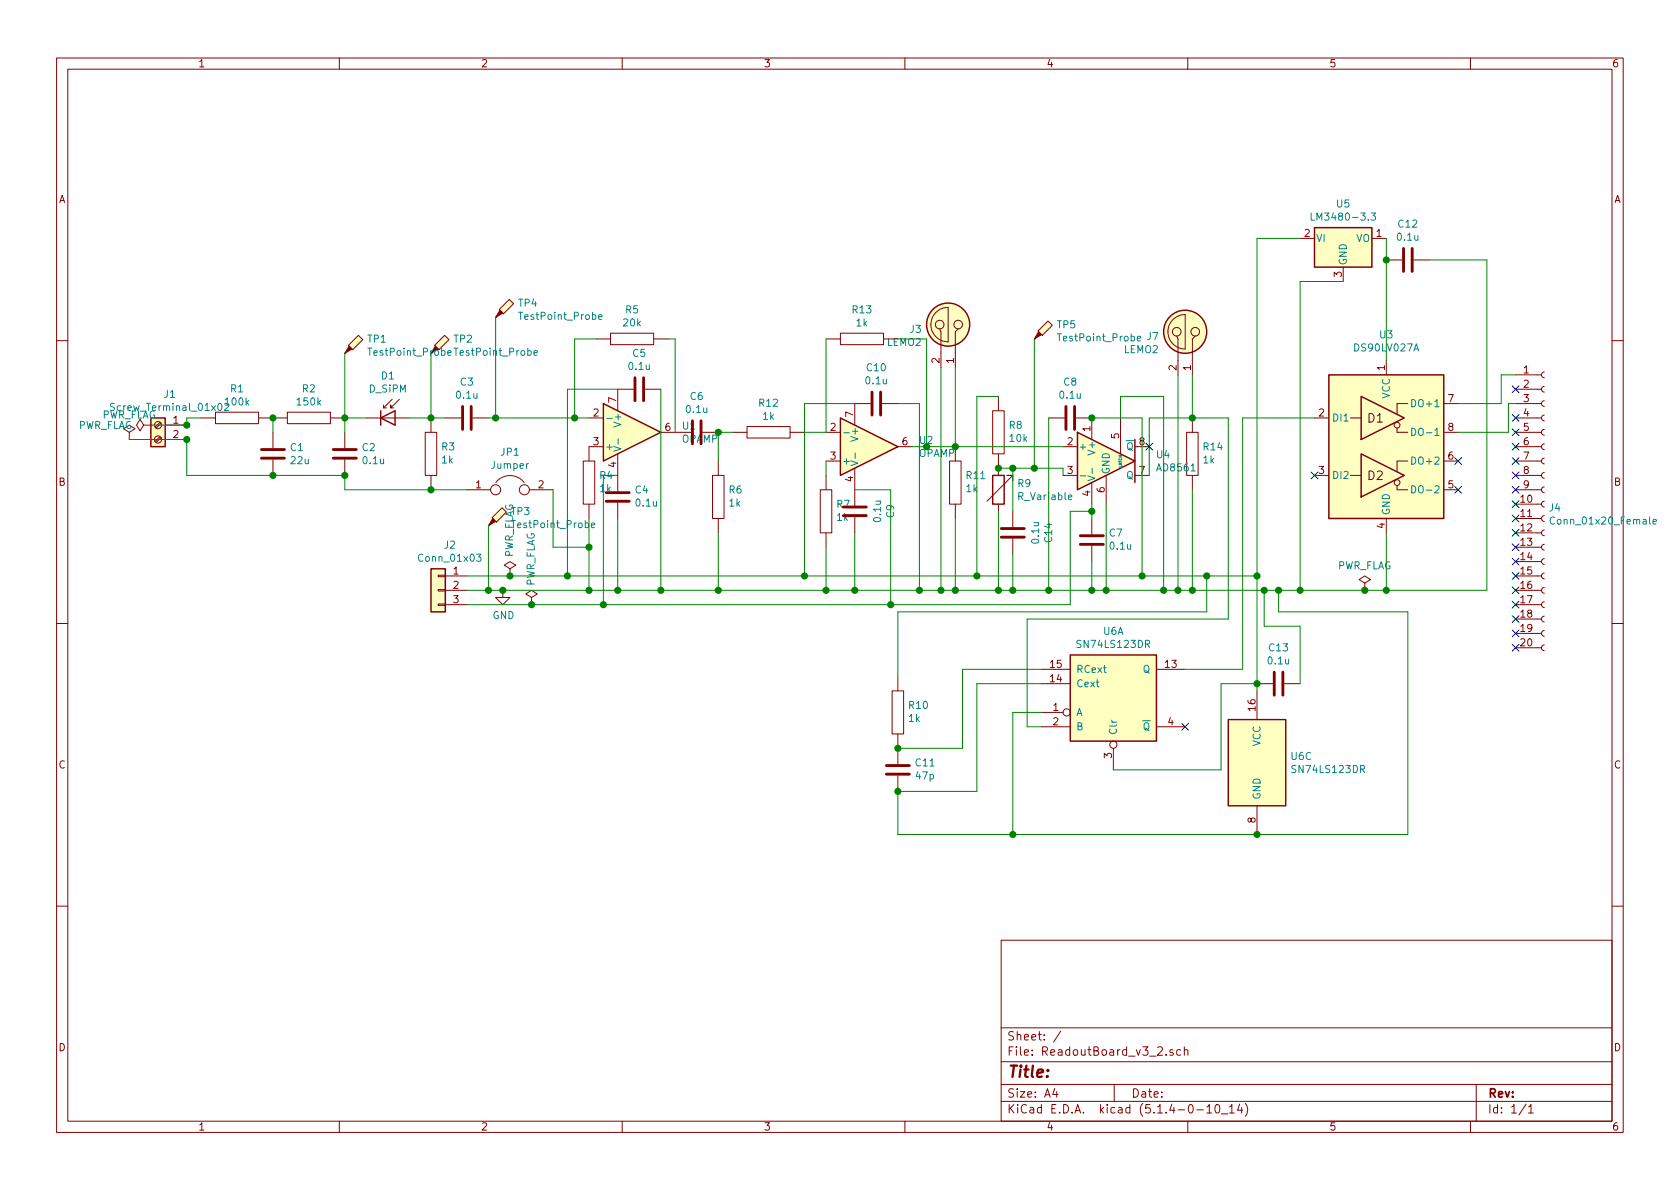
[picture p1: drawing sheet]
EESchema Schematic File Version 4
LIBS:ReadoutBoard_v3_2-cache
EELAYER 30 0
EELAYER END
$Descr A4 11693 8268
encoding utf-8
Sheet 1 1
Title ""
Date ""
Rev ""
Comp ""
Comment1 ""
Comment2 ""
Comment3 ""
Comment4 ""
$EndDescr
$Comp
L pspice:R R1
U 1 1
P 1650 2900
F 0 "R1" V 1445 2900 50  0000 C CNN
F 1 "100k" V 1536 2900 50  0000 C CNN
F 2 "Resistor_SMD:R_0402_1005Metric" H 1650 2900 50  0001 C CNN
F 3 "~" H 1650 2900 50  0001 C CNN
	1    1650 2900
	0    1    1    0   
$EndComp
$Comp
L pspice:R R2
U 1 1
P 2150 2900
F 0 "R2" V 1945 2900 50  0000 C CNN
F 1 "150k" V 2036 2900 50  0000 C CNN
F 2 "Resistor_SMD:R_0402_1005Metric" H 2150 2900 50  0001 C CNN
F 3 "~" H 2150 2900 50  0001 C CNN
	1    2150 2900
	0    1    1    0   
$EndComp
$Comp
L Device:C C1
U 1 1
P 1900 3150
F 0 "C1" H 2015 3196 50  0000 L CNN
F 1 "22u" H 2015 3105 50  0000 L CNN
F 2 "Connector_PinHeader_2.54mm:PinHeader_1x02_P2.54mm_Vertical" H 1938 3000 50  0001 C CNN
F 3 "~" H 1900 3150 50  0001 C CNN
	1    1900 3150
	1    0    0    -1  
$EndComp
$Comp
L Device:C C2
U 1 1
P 2400 3150
F 0 "C2" H 2515 3196 50  0000 L CNN
F 1 "0.1u" H 2515 3105 50  0000 L CNN
F 2 "Capacitor_SMD:C_0603_1608Metric" H 2438 3000 50  0001 C CNN
F 3 "~" H 2400 3150 50  0001 C CNN
	1    2400 3150
	1    0    0    -1  
$EndComp
$Comp
L Device:D_SiPM D1
U 1 1
P 2700 2900
F 0 "D1" H 2700 3195 50  0000 C CNN
F 1 "D_SiPM" H 2700 3104 50  0000 C CNN
F 2 "Connector_PinHeader_2.54mm:PinHeader_1x02_P2.54mm_Vertical" H 2750 3075 50  0001 C CNN
F 3 "~" H 2700 2900 50  0001 C CNN
	1    2700 2900
	1    0    0    -1  
$EndComp
$Comp
L pspice:R R3
U 1 1
P 3000 3150
F 0 "R3" H 2932 3104 50  0000 R CNN
F 1 "1k" H 2932 3195 50  0000 R CNN
F 2 "Resistor_SMD:R_0402_1005Metric" H 3000 3150 50  0001 C CNN
F 3 "~" H 3000 3150 50  0001 C CNN
	1    3000 3150
	-1   0    0    1   
$EndComp
$Comp
L Device:Jumper JP1
U 1 1
P 3550 3400
F 0 "JP1" H 3550 3664 50  0000 C CNN
F 1 "Jumper" H 3550 3573 50  0000 C CNN
F 2 "Connector_PinHeader_2.54mm:PinHeader_1x02_P2.54mm_Vertical" H 3550 3400 50  0001 C CNN
F 3 "~" H 3550 3400 50  0001 C CNN
	1    3550 3400
	1    0    0    -1  
$EndComp
$Comp
L Device:C C3
U 1 1
P 3250 2900
F 0 "C3" V 2998 2900 50  0000 C CNN
F 1 "0.1u" V 3089 2900 50  0000 C CNN
F 2 "Capacitor_SMD:C_0603_1608Metric" H 3288 2750 50  0001 C CNN
F 3 "~" H 3250 2900 50  0001 C CNN
	1    3250 2900
	0    1    1    0   
$EndComp
$Comp
L pspice:OPAMP U1
U 1 1
P 4400 3000
F 0 "U1" H 4744 3046 50  0000 L CNN
F 1 "OPAMP" H 4744 2955 50  0000 L CNN
F 2 "Package_SO:SOIC-8_3.9x4.9mm_P1.27mm" H 4400 3000 50  0001 C CNN
F 3 "~" H 4400 3000 50  0001 C CNN
	1    4400 3000
	1    0    0    -1  
$EndComp
$Comp
L pspice:R R5
U 1 1
P 4400 2350
F 0 "R5" V 4195 2350 50  0000 C CNN
F 1 "20k" V 4286 2350 50  0000 C CNN
F 2 "Resistor_SMD:R_0402_1005Metric" H 4400 2350 50  0001 C CNN
F 3 "~" H 4400 2350 50  0001 C CNN
	1    4400 2350
	0    1    1    0   
$EndComp
$Comp
L Device:C C5
U 1 1
P 4450 2700
F 0 "C5" V 4198 2700 50  0000 C CNN
F 1 "0.1u" V 4289 2700 50  0000 C CNN
F 2 "Capacitor_SMD:C_0603_1608Metric" H 4488 2550 50  0001 C CNN
F 3 "~" H 4450 2700 50  0001 C CNN
	1    4450 2700
	0    1    1    0   
$EndComp
$Comp
L Device:C C4
U 1 1
P 4300 3450
F 0 "C4" H 4185 3404 50  0000 R CNN
F 1 "0.1u" H 4185 3495 50  0000 R CNN
F 2 "Capacitor_SMD:C_0603_1608Metric" H 4338 3300 50  0001 C CNN
F 3 "~" H 4300 3450 50  0001 C CNN
	1    4300 3450
	-1   0    0    1   
$EndComp
$Comp
L pspice:R R6
U 1 1
P 5000 3450
F 0 "R6" H 4932 3404 50  0000 R CNN
F 1 "1k" H 4932 3495 50  0000 R CNN
F 2 "Resistor_SMD:R_0402_1005Metric" H 5000 3450 50  0001 C CNN
F 3 "~" H 5000 3450 50  0001 C CNN
	1    5000 3450
	-1   0    0    1   
$EndComp
$Comp
L Device:C C6
U 1 1
P 4850 3000
F 0 "C6" V 4598 3000 50  0000 C CNN
F 1 "0.1u" V 4689 3000 50  0000 C CNN
F 2 "Capacitor_SMD:C_0603_1608Metric" H 4888 2850 50  0001 C CNN
F 3 "~" H 4850 3000 50  0001 C CNN
	1    4850 3000
	0    1    1    0   
$EndComp
$Comp
L pspice:R R8
U 1 1
P 6950 3000
F 0 "R8" H 6882 2954 50  0000 R CNN
F 1 "10k" H 6882 3045 50  0000 R CNN
F 2 "Resistor_SMD:R_0402_1005Metric" H 6950 3000 50  0001 C CNN
F 3 "~" H 6950 3000 50  0001 C CNN
	1    6950 3000
	-1   0    0    1   
$EndComp
$Comp
L Device:R_Variable R9
U 1 1
P 6950 3400
F 0 "R9" H 7078 3446 50  0000 L CNN
F 1 "R_Variable" H 7078 3355 50  0000 L CNN
F 2 "Connector_PinHeader_2.54mm:PinHeader_1x03_P2.54mm_Vertical" V 6880 3400 50  0001 C CNN
F 3 "~" H 6950 3400 50  0001 C CNN
	1    6950 3400
	1    0    0    -1  
$EndComp
$Comp
L Device:C C8
U 1 1
P 7450 2900
F 0 "C8" V 7198 2900 50  0000 C CNN
F 1 "0.1u" V 7289 2900 50  0000 C CNN
F 2 "Capacitor_SMD:C_0603_1608Metric" H 7488 2750 50  0001 C CNN
F 3 "~" H 7450 2900 50  0001 C CNN
	1    7450 2900
	0    1    1    0   
$EndComp
$Comp
L Device:C C7
U 1 1
P 7600 3750
F 0 "C7" H 7485 3704 50  0000 R CNN
F 1 "0.1u" H 7485 3795 50  0000 R CNN
F 2 "Capacitor_SMD:C_0603_1608Metric" H 7638 3600 50  0001 C CNN
F 3 "~" H 7600 3750 50  0001 C CNN
	1    7600 3750
	-1   0    0    1   
$EndComp
$Comp
L Connector:Screw_Terminal_01x02 J1
U 1 1
P 1100 2950
F 0 "J1" H 1018 3167 50  0000 C CNN
F 1 "Screw_Terminal_01x02" H 1018 3076 50  0000 C CNN
F 2 "TerminalBlock:TerminalBlock_bornier-2_P5.08mm" H 1100 2950 50  0001 C CNN
F 3 "~" H 1100 2950 50  0001 C CNN
	1    1100 2950
	-1   0    0    -1  
$EndComp
Wire Wire Line
	1300 2950 1300 2900
Wire Wire Line
	1300 2900 1400 2900
Wire Wire Line
	1300 3050 1300 3300
Wire Wire Line
	1900 3000 1900 2900
Connection ~ 1900 2900
Wire Wire Line
	1900 3300 2400 3300
Connection ~ 1900 3300
Wire Wire Line
	2400 3300 2400 3400
Connection ~ 2400 3300
Wire Wire Line
	2400 2900 2400 3000
Wire Wire Line
	2400 2900 2550 2900
Connection ~ 2400 2900
Wire Wire Line
	2850 2900 3000 2900
Connection ~ 3000 2900
Wire Wire Line
	3000 2900 3100 2900
Connection ~ 3000 3400
Wire Wire Line
	3400 2900 3450 2900
Wire Wire Line
	4000 2900 4100 2900
Wire Wire Line
	4650 2350 4700 2350
Wire Wire Line
	4700 2350 4700 3000
Wire Wire Line
	4150 2350 4000 2350
Wire Wire Line
	4000 2350 4000 2900
Wire Wire Line
	4300 3600 4300 4100
Wire Wire Line
	4600 2700 4600 4100
Wire Wire Line
	4600 4100 4300 4100
Wire Wire Line
	4300 3300 4200 3300
Wire Wire Line
	4200 3300 4200 4200
Wire Wire Line
	4300 2700 3950 2700
Wire Wire Line
	3950 2700 3950 4000
Wire Wire Line
	5000 3000 5100 3000
Wire Wire Line
	9650 4100 9650 3700
Wire Wire Line
	10150 2800 10450 2800
NoConn ~ 10150 3200
NoConn ~ 10150 3400
NoConn ~ 9150 3300
$Comp
L power:PWR_FLAG #FLG01
U 1 1
P 1050 2950
F 0 "#FLG01" H 1050 3025 50  0001 C CNN
F 1 "PWR_FLAG" V 1050 3077 50  0000 L CNN
F 2 "" H 1050 2950 50  0001 C CNN
F 3 "~" H 1050 2950 50  0001 C CNN
	1    1050 2950
	0    -1   1    0   
$EndComp
Wire Wire Line
	1050 2950 1300 2950
Connection ~ 1300 2950
Connection ~ 1300 3050
Connection ~ 9650 4100
Connection ~ 4300 4100
$Comp
L Connector:Conn_01x20_Female J4
U 1 1
P 10750 3500
F 0 "J4" H 10778 3476 50  0000 L CNN
F 1 "Conn_01x20_Female" H 10778 3385 50  0000 L CNN
F 2 "Connector_HDMI:DisplayPort" H 10750 3500 50  0001 C CNN
F 3 "~" H 10750 3500 50  0001 C CNN
	1    10750 3500
	1    0    0    -1  
$EndComp
Wire Wire Line
	10450 2800 10450 2600
Wire Wire Line
	10450 2600 10550 2600
Wire Wire Line
	10500 3000 10500 2800
Wire Wire Line
	10500 2800 10550 2800
Wire Wire Line
	10150 3000 10500 3000
NoConn ~ 10550 2700
NoConn ~ 10550 2900
NoConn ~ 10550 3000
NoConn ~ 10550 3100
NoConn ~ 10550 3200
NoConn ~ 10550 3300
NoConn ~ 10550 3400
NoConn ~ 10550 3500
NoConn ~ 10550 3600
NoConn ~ 10550 3700
NoConn ~ 10550 3800
NoConn ~ 10550 3900
NoConn ~ 10550 4000
NoConn ~ 10550 4100
NoConn ~ 10550 4200
NoConn ~ 10550 4300
NoConn ~ 10550 4400
NoConn ~ 10550 4500
Wire Wire Line
	1300 3300 1900 3300
Wire Wire Line
	900  3050 1300 3050
Wire Wire Line
	3000 3400 3250 3400
$Comp
L Connector:TestPoint_Probe TP1
U 1 1
P 2400 2450
F 0 "TP1" H 2553 2551 50  0000 L CNN
F 1 "TestPoint_Probe" H 2553 2460 50  0000 L CNN
F 2 "TestPoint:TestPoint_Loop_D2.50mm_Drill1.0mm" H 2600 2450 50  0001 C CNN
F 3 "~" H 2600 2450 50  0001 C CNN
	1    2400 2450
	1    0    0    -1  
$EndComp
$Comp
L Connector:TestPoint_Probe TP2
U 1 1
P 3000 2450
F 0 "TP2" H 3153 2551 50  0000 L CNN
F 1 "TestPoint_Probe" H 3153 2460 50  0000 L CNN
F 2 "TestPoint:TestPoint_Loop_D2.50mm_Drill1.0mm" H 3200 2450 50  0001 C CNN
F 3 "~" H 3200 2450 50  0001 C CNN
	1    3000 2450
	1    0    0    -1  
$EndComp
Wire Wire Line
	2400 2450 2400 2900
Wire Wire Line
	3000 2450 3000 2900
$Comp
L Connector:LEMO2 J7
U 1 1
P 8200 2300
F 0 "J7" V 8164 2170 50  0000 R CNN
F 1 "LEMO2" V 8073 2170 50  0000 R CNN
F 2 "Connector_Coaxial:SMA_Amphenol_132134-16_Vertical" H 8200 2350 50  0001 C CNN
F 3 " ~" H 8200 2350 50  0001 C CNN
	1    8200 2300
	0    1    -1   0   
$EndComp
Wire Wire Line
	8300 2600 8300 2900
Wire Wire Line
	8200 2600 8200 4100
Wire Wire Line
	3450 2200 3450 2900
Connection ~ 3450 2900
$Comp
L Connector_Generic:Conn_01x03 J2
U 1 1
P 3050 4100
F 0 "J2" H 2968 4417 50  0000 C CNN
F 1 "Conn_01x03" H 2968 4326 50  0000 C CNN
F 2 "Connector:FanPinHeader_1x03_P2.54mm_Vertical" H 3050 4100 50  0001 C CNN
F 3 "~" H 3050 4100 50  0001 C CNN
	1    3050 4100
	-1   0    0    -1  
$EndComp
Wire Wire Line
	2400 3400 3000 3400
$Comp
L Connector:TestPoint_Probe TP4
U 1 1
P 3450 2200
F 0 "TP4" H 3603 2301 50  0000 L CNN
F 1 "TestPoint_Probe" H 3603 2210 50  0000 L CNN
F 2 "TestPoint:TestPoint_Loop_D2.50mm_Drill1.0mm" H 3650 2200 50  0001 C CNN
F 3 "~" H 3650 2200 50  0001 C CNN
	1    3450 2200
	1    0    0    -1  
$EndComp
Wire Wire Line
	3250 4100 3400 4100
$Comp
L Connector:TestPoint_Probe TP3
U 1 1
P 3400 3650
F 0 "TP3" H 3553 3751 50  0000 L CNN
F 1 "TestPoint_Probe" H 3553 3660 50  0000 L CNN
F 2 "TestPoint:TestPoint_Loop_D2.50mm_Drill1.0mm" H 3600 3650 50  0001 C CNN
F 3 "~" H 3600 3650 50  0001 C CNN
	1    3400 3650
	1    0    0    -1  
$EndComp
Wire Wire Line
	3400 3650 3400 4100
Connection ~ 3400 4100
Wire Wire Line
	3400 4100 3500 4100
$Comp
L ReadoutBoard_v3_2-rescue:AD8561-Comparator U4
U 1 1
P 7700 3200
F 0 "U4" H 8044 3246 50  0000 L CNN
F 1 "AD8561" H 8044 3155 50  0000 L CNN
F 2 "Package_SO:SOIC-8_3.9x4.9mm_P1.27mm" H 7700 3200 50  0001 C CNN
F 3 "https://www.analog.com/media/en/technical-documentation/data-sheets/ad8561.pdf" H 7700 3200 50  0001 C CNN
	1    7700 3200
	1    0    0    -1  
$EndComp
$Comp
L pspice:R R12
U 1 1
P 5350 3000
F 0 "R12" V 5145 3000 50  0000 C CNN
F 1 "1k" V 5236 3000 50  0000 C CNN
F 2 "Resistor_SMD:R_0402_1005Metric" H 5350 3000 50  0001 C CNN
F 3 "~" H 5350 3000 50  0001 C CNN
	1    5350 3000
	0    1    1    0   
$EndComp
$Comp
L pspice:OPAMP U2
U 1 1
P 6050 3100
F 0 "U2" H 6394 3146 50  0000 L CNN
F 1 "OPAMP" H 6394 3055 50  0000 L CNN
F 2 "Package_SO:SOIC-8_3.9x4.9mm_P1.27mm" H 6050 3100 50  0001 C CNN
F 3 "~" H 6050 3100 50  0001 C CNN
	1    6050 3100
	1    0    0    -1  
$EndComp
$Comp
L Device:C C10
U 1 1
P 6100 2800
F 0 "C10" V 5848 2800 50  0000 C CNN
F 1 "0.1u" V 5939 2800 50  0000 C CNN
F 2 "Capacitor_SMD:C_0603_1608Metric" H 6138 2650 50  0001 C CNN
F 3 "~" H 6100 2800 50  0001 C CNN
	1    6100 2800
	0    1    1    0   
$EndComp
$Comp
L Device:C C9
U 1 1
P 5950 3550
F 0 "C9" V 5698 3550 50  0000 C CNN
F 1 "0.1u" V 5789 3550 50  0000 C CNN
F 2 "Capacitor_SMD:C_0603_1608Metric" H 5988 3400 50  0001 C CNN
F 3 "~" H 5950 3550 50  0001 C CNN
	1    5950 3550
	-1   0    0    1   
$EndComp
$Comp
L pspice:R R13
U 1 1
P 6000 2350
F 0 "R13" V 5795 2350 50  0000 C CNN
F 1 "1k" V 5886 2350 50  0000 C CNN
F 2 "Resistor_SMD:R_0402_1005Metric" H 6000 2350 50  0001 C CNN
F 3 "~" H 6000 2350 50  0001 C CNN
	1    6000 2350
	0    1    1    0   
$EndComp
Wire Wire Line
	5750 2350 5750 3000
Wire Wire Line
	5600 3000 5750 3000
Wire Wire Line
	5750 3200 5750 3300
Wire Wire Line
	5950 3700 5950 4100
Connection ~ 5750 4100
Wire Wire Line
	6250 2800 6400 2800
Connection ~ 5950 4100
Wire Wire Line
	5000 3000 5000 3200
Wire Wire Line
	5000 3700 5000 4100
Connection ~ 4600 4100
Connection ~ 5000 4100
Connection ~ 3950 4000
Connection ~ 4200 4200
Connection ~ 5000 3000
Wire Wire Line
	3250 4000 3550 4000
Wire Wire Line
	3250 4200 3700 4200
$Comp
L Connector:LEMO2 J3
U 1 1
P 6550 2250
F 0 "J3" V 6514 2120 50  0000 R CNN
F 1 "LEMO2" V 6423 2120 50  0000 R CNN
F 2 "Connector_Coaxial:SMA_Amphenol_132134-16_Vertical" H 6550 2300 50  0001 C CNN
F 3 " ~" H 6550 2300 50  0001 C CNN
	1    6550 2250
	0    1    -1   0   
$EndComp
Wire Wire Line
	6550 4100 6550 2550
Connection ~ 6550 4100
Wire Wire Line
	6650 2550 6650 3100
Wire Wire Line
	7400 3250 7400 3300
Connection ~ 6950 3250
Wire Wire Line
	6950 3550 6950 4100
Wire Wire Line
	6950 2750 6800 2750
Connection ~ 7600 2900
Wire Wire Line
	7700 3500 7700 4100
Wire Wire Line
	7300 2900 7300 4100
Connection ~ 7300 4100
Wire Wire Line
	7300 4100 7600 4100
Connection ~ 7600 4100
Wire Wire Line
	7600 4100 7700 4100
Wire Wire Line
	8000 3300 8000 2900
Wire Wire Line
	8000 2900 8300 2900
Wire Wire Line
	7700 4100 8100 4100
Connection ~ 7700 4100
Wire Wire Line
	5000 4100 5750 4100
Wire Wire Line
	4600 4100 5000 4100
Wire Wire Line
	7600 3550 7450 3550
Wire Wire Line
	7450 3550 7450 4200
Wire Wire Line
	7600 3900 7600 4100
Wire Wire Line
	7600 3500 7600 3550
Connection ~ 7600 3550
Wire Wire Line
	7600 3550 7600 3600
Wire Wire Line
	7950 2900 7950 4000
Wire Wire Line
	5950 3400 6200 3400
Wire Wire Line
	6200 3400 6200 4200
Wire Wire Line
	5950 2800 5600 2800
Wire Wire Line
	6400 2800 6400 4100
Wire Wire Line
	6800 4000 7950 4000
Connection ~ 5600 4000
Connection ~ 6400 4100
Connection ~ 6200 4200
Wire Wire Line
	10350 1800 10350 4100
Wire Wire Line
	6800 2750 6800 3100
Connection ~ 4100 4100
Wire Wire Line
	4100 4100 4300 4100
$Comp
L power:GND #PWR0101
U 1 1
P 3500 4100
F 0 "#PWR0101" H 3500 3850 50  0001 C CNN
F 1 "GND" H 3505 3927 50  0000 C CNN
F 2 "" H 3500 4100 50  0001 C CNN
F 3 "" H 3500 4100 50  0001 C CNN
	1    3500 4100
	1    0    0    -1  
$EndComp
Connection ~ 3500 4100
Wire Wire Line
	3500 4100 4100 4100
$Comp
L power:PWR_FLAG #FLG0101
U 1 1
P 900 3050
F 0 "#FLG0101" H 900 3125 50  0001 C CNN
F 1 "PWR_FLAG" H 900 3223 50  0000 C CNN
F 2 "" H 900 3050 50  0001 C CNN
F 3 "~" H 900 3050 50  0001 C CNN
	1    900  3050
	1    0    0    -1  
$EndComp
Wire Wire Line
	3450 2900 4000 2900
Connection ~ 4000 2900
$Comp
L pspice:R R4
U 1 1
P 4100 3350
F 0 "R4" H 4032 3304 50  0000 R CNN
F 1 "1k" H 4032 3395 50  0000 R CNN
F 2 "Resistor_SMD:R_0402_1005Metric" H 4100 3350 50  0001 C CNN
F 3 "~" H 4100 3350 50  0001 C CNN
	1    4100 3350
	-1   0    0    1   
$EndComp
Wire Wire Line
	4100 3600 4100 3800
Wire Wire Line
	3850 3400 3850 3800
Wire Wire Line
	3850 3800 4100 3800
Connection ~ 4100 3800
Wire Wire Line
	4100 3800 4100 4100
$Comp
L pspice:R R7
U 1 1
P 5750 3550
F 0 "R7" H 5682 3504 50  0000 R CNN
F 1 "1k" H 5682 3595 50  0000 R CNN
F 2 "Resistor_SMD:R_0402_1005Metric" H 5750 3550 50  0001 C CNN
F 3 "~" H 5750 3550 50  0001 C CNN
	1    5750 3550
	-1   0    0    1   
$EndComp
Wire Wire Line
	5750 3800 5750 4100
Wire Wire Line
	6800 3100 6800 4000
Wire Wire Line
	6950 4100 7050 4100
Wire Wire Line
	6950 3250 7050 3250
$Comp
L Connector:TestPoint_Probe TP5
U 1 1
P 7200 2350
F 0 "TP5" H 7353 2451 50  0000 L CNN
F 1 "TestPoint_Probe" H 7353 2360 50  0000 L CNN
F 2 "TestPoint:TestPoint_Loop_D2.50mm_Drill1.0mm" H 7400 2350 50  0001 C CNN
F 3 "~" H 7400 2350 50  0001 C CNN
	1    7200 2350
	1    0    0    -1  
$EndComp
Wire Wire Line
	7200 2350 7200 3250
Connection ~ 7200 3250
Wire Wire Line
	7200 3250 7400 3250
Wire Wire Line
	6400 4100 6550 4100
Wire Wire Line
	5750 4100 5950 4100
Wire Wire Line
	5950 4100 6400 4100
Wire Wire Line
	6350 3100 6450 3100
Wire Wire Line
	3950 4000 5600 4000
Wire Wire Line
	4200 4200 6200 4200
Connection ~ 6650 3100
Wire Wire Line
	5600 4000 6800 4000
Connection ~ 6800 4000
Wire Wire Line
	6550 4100 6650 4100
Connection ~ 6950 4100
Wire Wire Line
	6200 4200 7450 4200
$Comp
L Interface:DS90LV027A U3
U 1 1
P 9650 3100
F 0 "U3" H 9650 3881 50  0000 C CNN
F 1 "DS90LV027A" H 9650 3790 50  0000 C CNN
F 2 "Package_SO:SOIC-8_3.9x4.9mm_P1.27mm" H 9650 2450 50  0001 C CNN
F 3 "http://www.ti.com/lit/ds/symlink/ds90lv027a.pdf" H 9650 3500 50  0001 C CNN
	1    9650 3100
	1    0    0    -1  
$EndComp
Wire Wire Line
	9350 1950 9050 1950
Wire Wire Line
	9050 1950 9050 4100
Wire Wire Line
	8750 1650 9050 1650
Wire Wire Line
	9650 4100 10350 4100
Wire Wire Line
	6450 2350 6450 3100
Wire Wire Line
	6250 2350 6450 2350
Connection ~ 6450 3100
Wire Wire Line
	6450 3100 6650 3100
$Comp
L power:PWR_FLAG #FLG07
U 1 1
P 3700 4200
F 0 "#FLG07" H 3700 4275 50  0001 C CNN
F 1 "PWR_FLAG" V 3700 4328 50  0000 L CNN
F 2 "" H 3700 4200 50  0001 C CNN
F 3 "~" H 3700 4200 50  0001 C CNN
	1    3700 4200
	-1   0    0    -1  
$EndComp
Connection ~ 3700 4200
Wire Wire Line
	3700 4200 4200 4200
$Comp
L power:PWR_FLAG #FLG0102
U 1 1
P 3550 4000
F 0 "#FLG0102" H 3550 4075 50  0001 C CNN
F 1 "PWR_FLAG" V 3550 4128 50  0000 L CNN
F 2 "" H 3550 4000 50  0001 C CNN
F 3 "~" H 3550 4000 50  0001 C CNN
	1    3550 4000
	-1   0    0    -1  
$EndComp
Connection ~ 3550 4000
Wire Wire Line
	3550 4000 3950 4000
Wire Wire Line
	5600 2800 5600 4000
Wire Wire Line
	6650 3100 7400 3100
Wire Wire Line
	9050 4100 9500 4100
Wire Wire Line
	9500 4100 9650 4100
Connection ~ 9500 4100
$Comp
L power:PWR_FLAG #FLG06
U 1 1
P 9500 4100
F 0 "#FLG06" H 9500 4175 50  0001 C CNN
F 1 "PWR_FLAG" H 9500 4273 50  0000 C CNN
F 2 "" H 9500 4100 50  0001 C CNN
F 3 "~" H 9500 4100 50  0001 C CNN
	1    9500 4100
	1    0    0    -1  
$EndComp
Connection ~ 7950 4000
Wire Wire Line
	8750 4000 8750 1650
Connection ~ 9050 4100
Connection ~ 8300 2900
Connection ~ 8200 4100
Wire Wire Line
	8300 2900 8550 2900
Connection ~ 8750 4000
Wire Wire Line
	8900 4100 8900 4250
Wire Wire Line
	8900 4250 9800 4250
Wire Wire Line
	9800 5800 8750 5800
Wire Wire Line
	9800 4250 9800 5800
Connection ~ 8900 4100
Wire Wire Line
	8900 4100 9050 4100
$Comp
L 74xx:74AHCT123 U6
U 1 1
P 7750 4850
F 0 "U6" H 7750 5317 50  0000 C CNN
F 1 "SN74LS123DR" H 7750 5226 50  0000 C CNN
F 2 "Package_SO:SOIC-16_3.9x9.9mm_P1.27mm" H 7750 4850 50  0001 C CNN
F 3 "http://www.ti.com/lit/gpn/sn74ahct123a" H 7750 4850 50  0001 C CNN
	1    7750 4850
	1    0    0    -1  
$EndComp
$Comp
L 74xx:74AHCT123 U6
U 3 1
P 8750 5300
F 0 "U6" H 8980 5346 50  0000 L CNN
F 1 "SN74LS123DR" H 8980 5255 50  0000 L CNN
F 2 "Package_SO:SOIC-16_3.9x9.9mm_P1.27mm" H 8750 5300 50  0001 C CNN
F 3 "http://www.ti.com/lit/gpn/sn74ahct123a" H 8750 5300 50  0001 C CNN
	3    8750 5300
	1    0    0    -1  
$EndComp
Wire Wire Line
	8750 4000 8750 4750
Wire Wire Line
	8200 4100 8300 4100
Wire Wire Line
	8500 4750 8750 4750
Connection ~ 8750 4750
Wire Wire Line
	8750 4750 8750 4800
Wire Wire Line
	7750 5350 8500 5350
Wire Wire Line
	8500 4750 8500 5350
Wire Wire Line
	7250 4950 7050 4950
Wire Wire Line
	7050 4950 7050 5800
Wire Wire Line
	7050 5800 8750 5800
Connection ~ 8750 5800
Wire Wire Line
	8550 2900 8550 4300
Wire Wire Line
	8550 4300 7150 4300
Wire Wire Line
	7150 4300 7150 5050
Wire Wire Line
	7150 5050 7250 5050
Wire Wire Line
	8250 4650 8650 4650
Wire Wire Line
	8650 4650 8650 2900
Wire Wire Line
	8650 2900 9150 2900
$Comp
L Device:C C11
U 1 1
P 6250 5350
F 0 "C11" H 6135 5304 50  0000 R CNN
F 1 "47p" H 6135 5395 50  0000 R CNN
F 2 "Capacitor_SMD:C_0603_1608Metric" H 6288 5200 50  0001 C CNN
F 3 "~" H 6250 5350 50  0001 C CNN
	1    6250 5350
	-1   0    0    1   
$EndComp
$Comp
L pspice:R R10
U 1 1
P 6250 4950
F 0 "R10" H 6182 4904 50  0000 R CNN
F 1 "1k" H 6182 4995 50  0000 R CNN
F 2 "Resistor_SMD:R_0402_1005Metric" H 6250 4950 50  0001 C CNN
F 3 "~" H 6250 4950 50  0001 C CNN
	1    6250 4950
	-1   0    0    1   
$EndComp
Wire Wire Line
	6250 5200 6700 5200
Wire Wire Line
	6700 5200 6700 4650
Wire Wire Line
	6700 4650 7250 4650
Connection ~ 6250 5200
Wire Wire Line
	6250 5500 6800 5500
Wire Wire Line
	6800 5500 6800 4750
Wire Wire Line
	6800 4750 7250 4750
Wire Wire Line
	6250 4700 6250 4250
Wire Wire Line
	6250 4250 8400 4250
Wire Wire Line
	8400 4250 8400 4000
Wire Wire Line
	8400 4000 8750 4000
Connection ~ 8400 4000
Wire Wire Line
	6250 5500 6250 5800
Wire Wire Line
	6250 5800 7050 5800
Connection ~ 6250 5500
Connection ~ 7050 5800
NoConn ~ 8250 5050
NoConn ~ 8000 3100
$Comp
L pspice:R R14
U 1 1
P 8300 3150
F 0 "R14" H 8232 3104 50  0000 R CNN
F 1 "1k" H 8232 3195 50  0000 R CNN
F 2 "Resistor_SMD:R_0402_1005Metric" H 8300 3150 50  0001 C CNN
F 3 "~" H 8300 3150 50  0001 C CNN
	1    8300 3150
	-1   0    0    1   
$EndComp
$Comp
L pspice:R R11
U 1 1
P 6650 3350
F 0 "R11" H 6582 3304 50  0000 R CNN
F 1 "1k" H 6582 3395 50  0000 R CNN
F 2 "Resistor_SMD:R_0402_1005Metric" H 6650 3350 50  0001 C CNN
F 3 "~" H 6650 3350 50  0001 C CNN
	1    6650 3350
	-1   0    0    1   
$EndComp
Connection ~ 8300 4100
Wire Wire Line
	8300 4100 8800 4100
Wire Wire Line
	7950 4000 8400 4000
Wire Wire Line
	8300 3400 8300 4100
Wire Wire Line
	6650 3600 6650 4100
Connection ~ 6650 4100
Wire Wire Line
	6650 4100 6950 4100
Wire Wire Line
	7800 2900 7800 2750
Wire Wire Line
	7800 2750 8100 2750
Wire Wire Line
	8100 2750 8100 4100
Connection ~ 8100 4100
Wire Wire Line
	8100 4100 8200 4100
Wire Wire Line
	7600 2900 7950 2900
Wire Wire Line
	9650 1800 9650 2500
Connection ~ 9650 1800
Wire Wire Line
	9650 1650 9650 1800
Wire Wire Line
	9950 1800 10350 1800
$Comp
L Device:C C12
U 1 1
P 9800 1800
F 0 "C12" V 9548 1800 50  0000 C CNN
F 1 "0.1u" V 9639 1800 50  0000 C CNN
F 2 "Capacitor_SMD:C_0603_1608Metric" H 9838 1650 50  0001 C CNN
F 3 "~" H 9800 1800 50  0001 C CNN
	1    9800 1800
	0    1    1    0   
$EndComp
$Comp
L Regulator_Linear:LM3480-3.3 U5
U 1 1
P 9350 1650
F 0 "U5" H 9350 1892 50  0000 C CNN
F 1 "LM3480-3.3" H 9350 1801 50  0000 C CNN
F 2 "Package_TO_SOT_SMD:SOT-23" H 9350 1875 50  0001 C CIN
F 3 "http://www.ti.com/lit/ds/symlink/lm3480.pdf" H 9350 1650 50  0001 C CNN
	1    9350 1650
	1    0    0    -1  
$EndComp
$Comp
L Device:C C13
U 1 1
P 8900 4750
F 0 "C13" V 8648 4750 50  0000 C CNN
F 1 "0.1u" V 8739 4750 50  0000 C CNN
F 2 "Capacitor_SMD:C_0603_1608Metric" H 8938 4600 50  0001 C CNN
F 3 "~" H 8900 4750 50  0001 C CNN
	1    8900 4750
	0    1    1    0   
$EndComp
Wire Wire Line
	9050 4750 9050 4350
Wire Wire Line
	9050 4350 8800 4350
Wire Wire Line
	8800 4350 8800 4100
Connection ~ 8800 4100
Wire Wire Line
	8800 4100 8900 4100
$Comp
L Device:C C14
U 1 1
P 7050 3700
F 0 "C14" V 6798 3700 50  0000 C CNN
F 1 "0.1u" V 6889 3700 50  0000 C CNN
F 2 "Capacitor_SMD:C_0603_1608Metric" H 7088 3550 50  0001 C CNN
F 3 "~" H 7050 3700 50  0001 C CNN
	1    7050 3700
	-1   0    0    1   
$EndComp
Wire Wire Line
	7050 3550 7050 3250
Connection ~ 7050 3250
Wire Wire Line
	7050 3250 7200 3250
Wire Wire Line
	7050 3850 7050 4100
Connection ~ 7050 4100
Wire Wire Line
	7050 4100 7300 4100
$EndSCHEMATC
